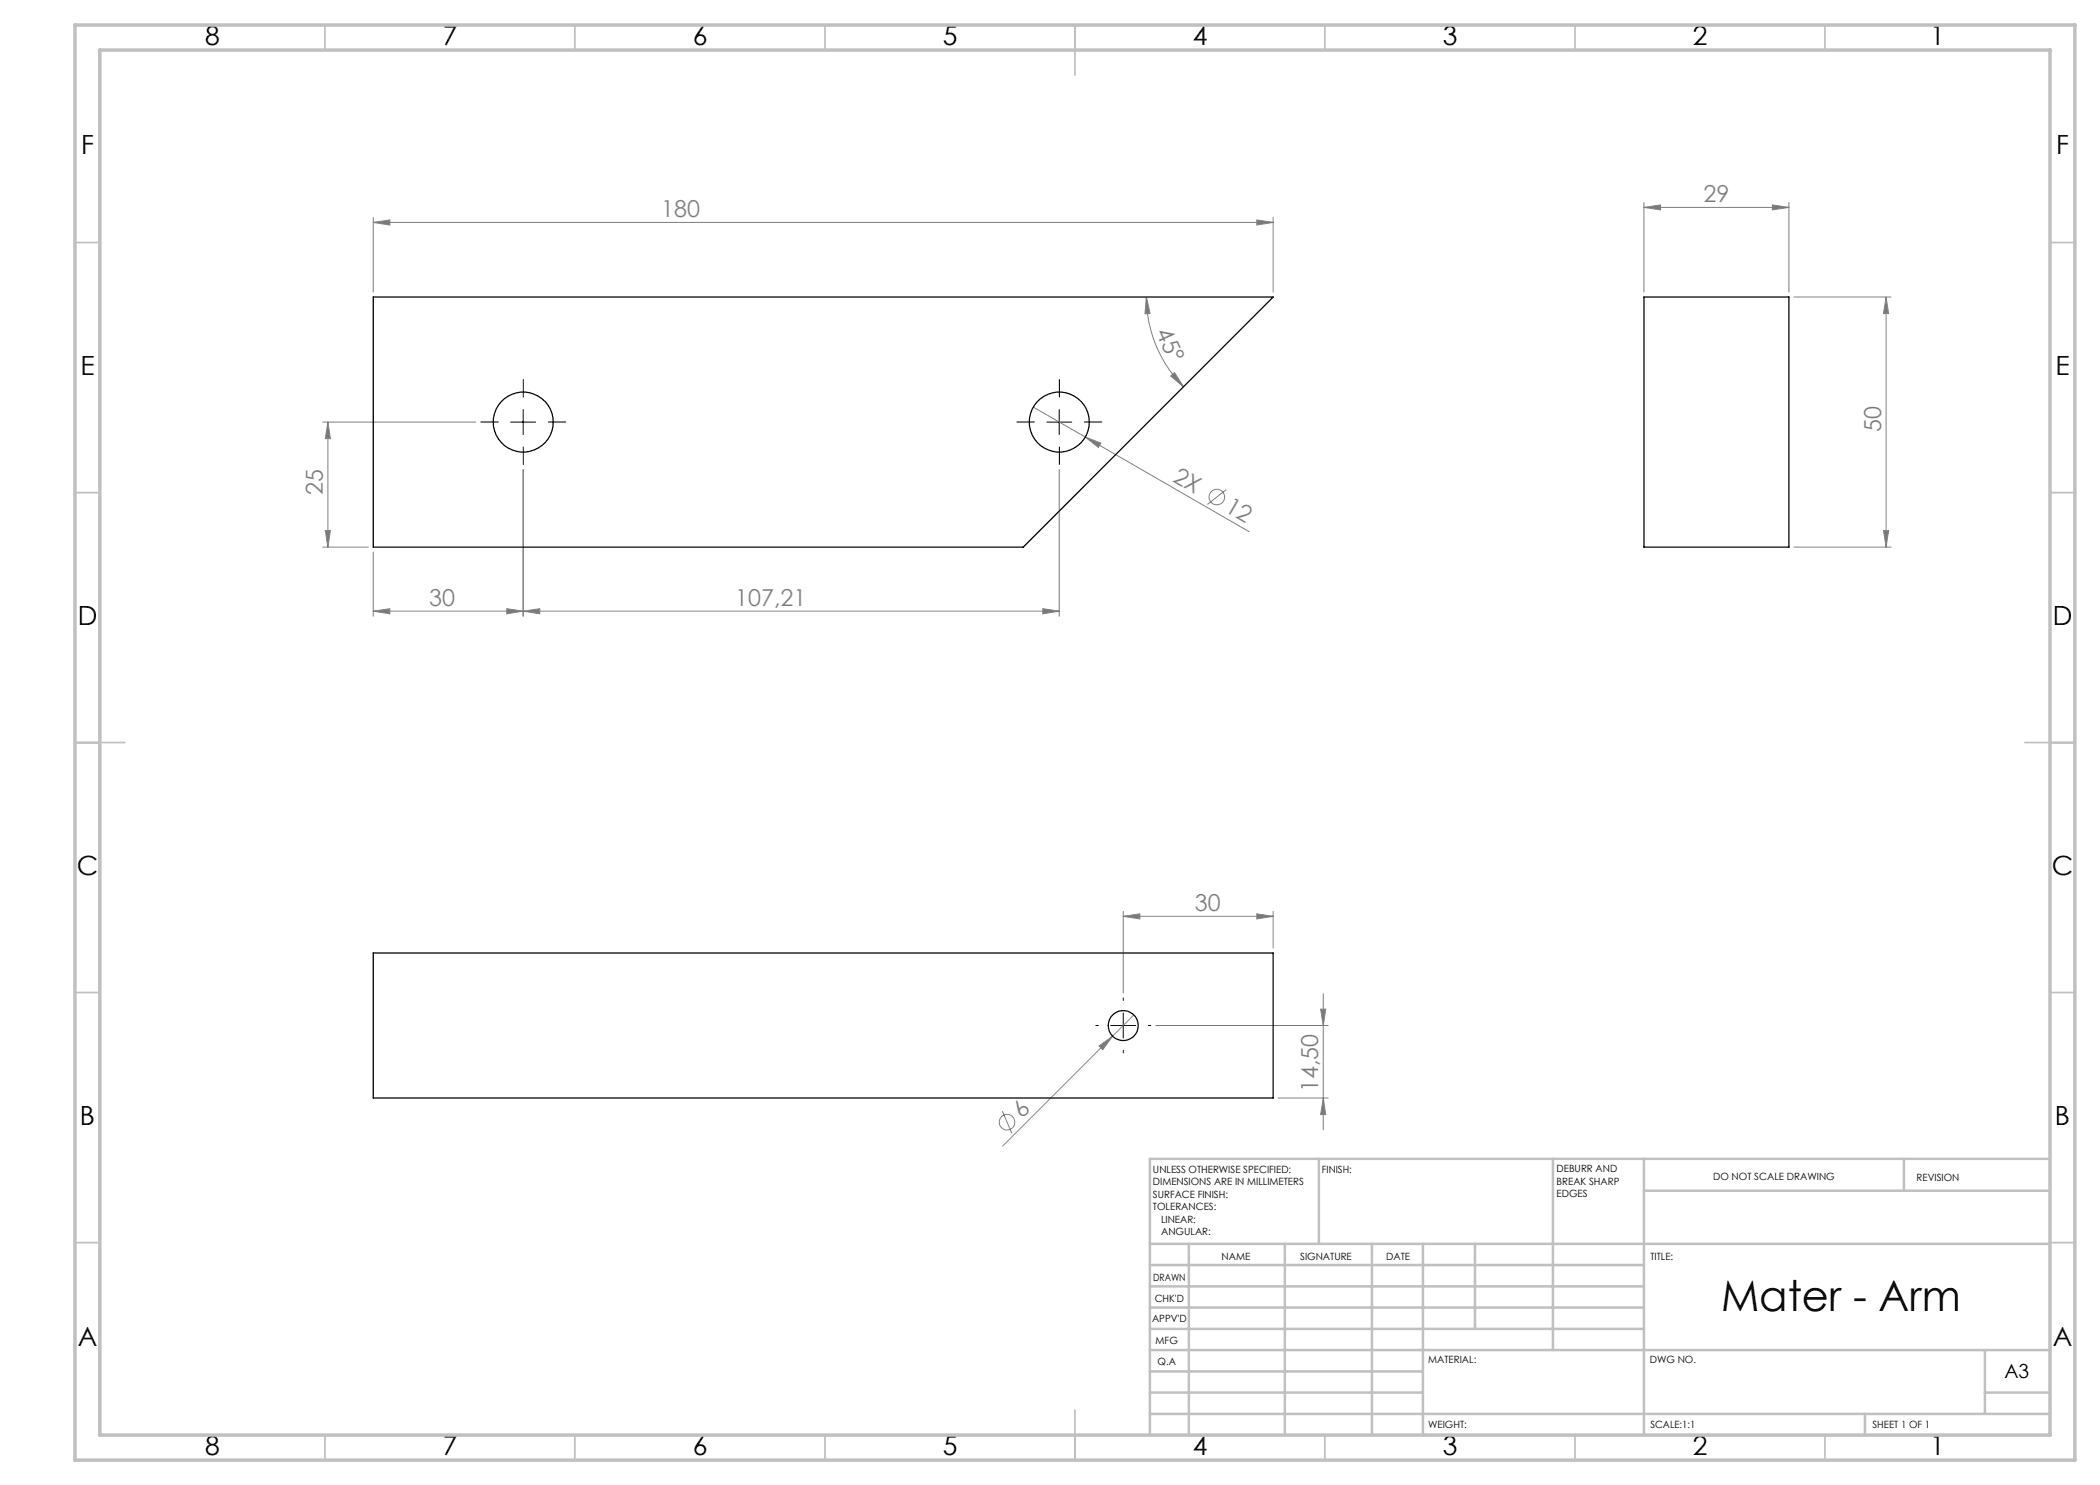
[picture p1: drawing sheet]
<svg xmlns="http://www.w3.org/2000/svg" width="420mm" height="297mm" viewBox="0 0 420 297" stroke-linecap="round" stroke-linejoin="round" font-family="sans-serif">
<g fill="none" stroke="#808080" stroke-width=".2">
<path d="M74.6 44.5l3.4-.5v1zM74.6 43.5v14.9M74.6 44.5h180M229.3 59.4l.7 3.3-1 .1zM229.3 59.4a25.4 25.4 0 0 0 7.4 18M251.4 44l3.2 .5-3.2 .5zM254.6 43.5v14.9M328.8 41.5l3.3-.5v1zM328.8 40.5v17.9M328.8 41.5h29M354.5 41l3.3 .5-3.3 .5zM357.8 40.5v17.9"/>
<path d="M358.8 59.4h19.4M377.2 59.4v50M377.2 59.4l.5 3.3h-1zM234.1 75.2l.8-.7 1.8 2.9zM64.6 84.4h30.5M65.6 84.4l.5 3.3h-1zM65.6 84.4v25M104.6 93.9v29.4M206.7 81.4l10.4 6M211.8 93.9v29.4M217.1 87.4l3.1 1.2-.5 .9zM217.1 87.4l32.7 18.9"/>
<path d="M245.3 97.9l-3.8 3M64.6 109.4h9.1M65.1 106.1h1l-.5 3.3zM74.6 110.4v12.9M358.8 109.4h19.4M376.7 106.1h1l-.5 3.3zM74.6 122.2l3.4-.5v1.1zM74.6 122.2h137.2M101.4 121.7l3.2 .5-3.2 .6zM104.6 122.2l3.4-.5v1.1zM208.6 121.7l3.2 .5-3.2 .6zM224.6 183.3l3.4-.5v1z"/>
<path d="M224.6 182.3v16.3M224.6 183.3h30M251.4 182.8l3.2 .5-3.2 .5zM254.6 182.3v7.3M264.7 198.8v27.2M219.8 209.2l2.7-2-1.9 2.7zM226.8 203l-26.3 26.2M231.1 205.1h34.5M255.7 219.6h9.9M264.1 201.8h1l-.4 3.3zM264.7 219.6l.4 3.3h-1zM200.5 222.2l1.9 4.5"/>
<circle cx="243.4" cy="99.4" r="1.55"/>
<circle cx="201.4" cy="224.4" r="1.55"/>
</g>
<path d="M104.7 79.4v-3.5M211.9 79.4v-3.5M99.7 84.4h-3.5M104.7 89.4v3.5M109.7 84.4h3.5M206.9 84.4h-3.5M211.9 89.4v3.5M216.9 84.4h3.5M219.7 205.1h-.5M224.7 200.1v-.5M224.7 210.1v.5M229.7 205.1h.5" fill="none" stroke="#000" stroke-width=".2" stroke-dasharray="15.2 1.3 1.3 1.3"/>
<path d="M102.1 84.4h5M104.6 81.9v5M209.4 84.4h4.9M211.8 81.9v5M222.1 205.1h5.1M224.6 202.6v5" fill="none" stroke="#000" stroke-width=".2"/>
<g fill="none" stroke="#c0c0c0" stroke-width=".35">
<path d="M65 5v5M115 5v5M165 5v5M215 5v10M265 5v5M315 5v5M365 5v5M15 48.5h5M410 48.5h5M15 98.5h5M410 98.5h5M15 148.5h10"/>
<path d="M405 148.5h10M15 198.5h5M410 198.5h5M15 248.5h5M410 248.5h5M65 287v5M115 287v5M165 287v5M215 282v10M265 287v5M315 287v5M365 287v5"/>
</g>
<g fill="none" stroke="#c0c0c0" stroke-width=".5">
<path d="M263.8 231.8v17M310.6 231.8v38.2M328.8 231.8v55.2M328.8 238.2h81.2M380.8 231.8v6.4M410 231.8h-180v55.2M230 248.8h180M230 257.3h98.8M230 253h98.8M237.8 248.8v38.2M257 248.8v38.2M274.4 248.8v38.2"/>
<path d="M284.6 248.8v38.2M295 248.8v17M230 265.8h98.8M230 261.5h98.8M230 278.5h54.6M230 274.3h54.6M230 270h180M397 278.5h13M397 270v12.8M230 282.8h180M373 282.8v4.2"/>
</g>
<path d="M15 5h400v287h-400zM20 10h390v277h-390z" fill="none" stroke="#c0c0c0" stroke-width=".7"/>
<g fill="#808080">
<path d="M219.8 209.2l2.7-2-1.9 2.7z"/>
<path d="M217.1 87.4l3.1 1.2-.5 .9z"/>
<path d="M101.4 121.7l3.2 .5-3.2 .6zM74.6 122.2l3.4-.5v1.1zM354.5 41l3.3 .5-3.3 .5zM328.8 41.5l3.3-.5v1z"/>
<path d="M104.6 122.2l3.4-.5v1.1zM208.6 121.7l3.2 .5-3.2 .6zM224.6 183.3l3.4-.5v1zM251.4 182.8l3.2 .5-3.2 .5z"/>
<path d="M74.6 44.5l3.4-.5v1zM251.4 44l3.2 .5-3.2 .5z"/>
<path d="M65.6 84.4l.5 3.3h-1zM65.1 106.1h1l-.5 3.3zM264.1 201.8h1l-.4 3.3zM264.7 219.6l.4 3.3h-1zM377.2 59.4l.5 3.3h-1zM376.7 106.1h1l-.5 3.3z"/>
<path d="M229.3 59.4l.7 3.3-1 .1zM234.1 75.2l.8-.7 1.8 2.9z"/>
</g>
<g fill="none" stroke="#000" stroke-width=".25">
<path d="M74.6 59.4h180l-50 50h-130zM328.8 59.4h29v50h-29zM74.6 190.6h180v29h-180z"/>
<circle cx="104.6" cy="84.4" r="6"/>
<circle cx="211.8" cy="84.4" r="6"/>
<circle cx="224.6" cy="205.1" r="2.99"/>
</g>
<text font-size="8.5" x="344.2" y="262.3">Mater - Arm</text>
<g font-size="5.3">
<text x="41" y="9">8</text>
<text x="88.5" y="9">7</text>
<text x="138.5" y="9">6</text>
<text x="188.5" y="9">5</text>
<text x="238.5" y="9">4</text>
<text x="288.5" y="9">3</text>
<text x="338.5" y="9">2</text>
<text x="386" y="9">1</text>
<text x="16.2" y="30.7">F</text>
<text x="411.2" y="30.7">F</text>
<text x="16.1" y="75">E</text>
<text x="411.1" y="75">E</text>
<text x="15.5" y="125">D</text>
<text x="410.5" y="125">D</text>
<text x="15.4" y="175">C</text>
<text x="410.4" y="175">C</text>
<text x="16" y="225">B</text>
<text x="411" y="225">B</text>
<text x="15.5" y="269.2">A</text>
<text x="410.5" y="269.2">A</text>
<text x="41" y="291">8</text>
<text x="88.5" y="291">7</text>
<text x="138.5" y="291">6</text>
<text x="188.5" y="291">5</text>
<text x="238.5" y="291">4</text>
<text x="288.5" y="291">3</text>
<text x="338.5" y="291">2</text>
<text x="386" y="291">1</text>
</g>
<g font-size="4.7" fill="#808080">
<text x="340.7" y="40.5">29</text>
<text x="132.3" y="43.5">180</text>
<text x="231.1" y="66.4" transform="rotate(65 231.1 66.4)">45°</text>
<text x="376.2" y="86.4" transform="rotate(-90 376.2 86.4)">50</text>
<text x="64.6" y="99" transform="rotate(-90 64.6 99)">25</text>
<text x="234.4" y="96.2" transform="rotate(30 234.4 96.2)">2X</text>
<text x="244.7" y="102.2" transform="rotate(30 244.7 102.2)">12</text>
<text x="85.8" y="121.2">30</text>
<text x="147" y="121.2">107,21</text>
<text x="239" y="182.2">30</text>
<text x="263.7" y="218.5" transform="rotate(-90 263.7 218.5)">14,50</text>
<text x="204.5" y="223.8" transform="rotate(-45 204.5 223.8)">6</text>
</g>
<text font-size="3.9" x="400.9" y="275.5">A3</text>
<g font-size="2">
<text x="230.6" y="234.6">UNLESS OTHERWISE SPECIFIED:</text>
<text x="230.6" y="237.1">DIMENSIONS ARE IN MILLIMETERS</text>
<text x="230.6" y="239.6">SURFACE FINISH:</text>
<text x="264.4" y="234.6">FINISH:</text>
<text x="311.3" y="234.5">DEBURR AND</text>
<text x="311.3" y="237">BREAK SHARP</text>
<text x="311.3" y="239.5">EDGES</text>
<text x="342.6" y="236">DO NOT SCALE DRAWING</text>
<text x="383.3" y="236.2">REVISION</text>
<text x="230.6" y="242.1">TOLERANCES:</text>
<text x="232.2" y="244.6">LINEAR:</text>
<text x="232.2" y="247.1">ANGULAR:</text>
<text x="244.3" y="252">NAME</text>
<text x="260" y="251.9">SIGNATURE</text>
<text x="277.2" y="251.9">DATE</text>
<text x="330.1" y="251.9">TITLE:</text>
<text x="230.6" y="256.1">DRAWN</text>
<text x="230.9" y="260.3">CHK'D</text>
<text x="230.4" y="264.4">APPV'D</text>
<text x="231.1" y="268.8">MFG</text>
<text x="231.5" y="273">Q.A</text>
<text x="285.6" y="272.5">MATERIAL:</text>
<text x="330" y="272.5">DWG NO.</text>
<text x="285.6" y="285.5">WEIGHT:</text>
<text x="330.1" y="285.6">SCALE:1:1</text>
<text x="374.5" y="285.6">SHEET 1 OF 1</text>
</g>
</svg>
